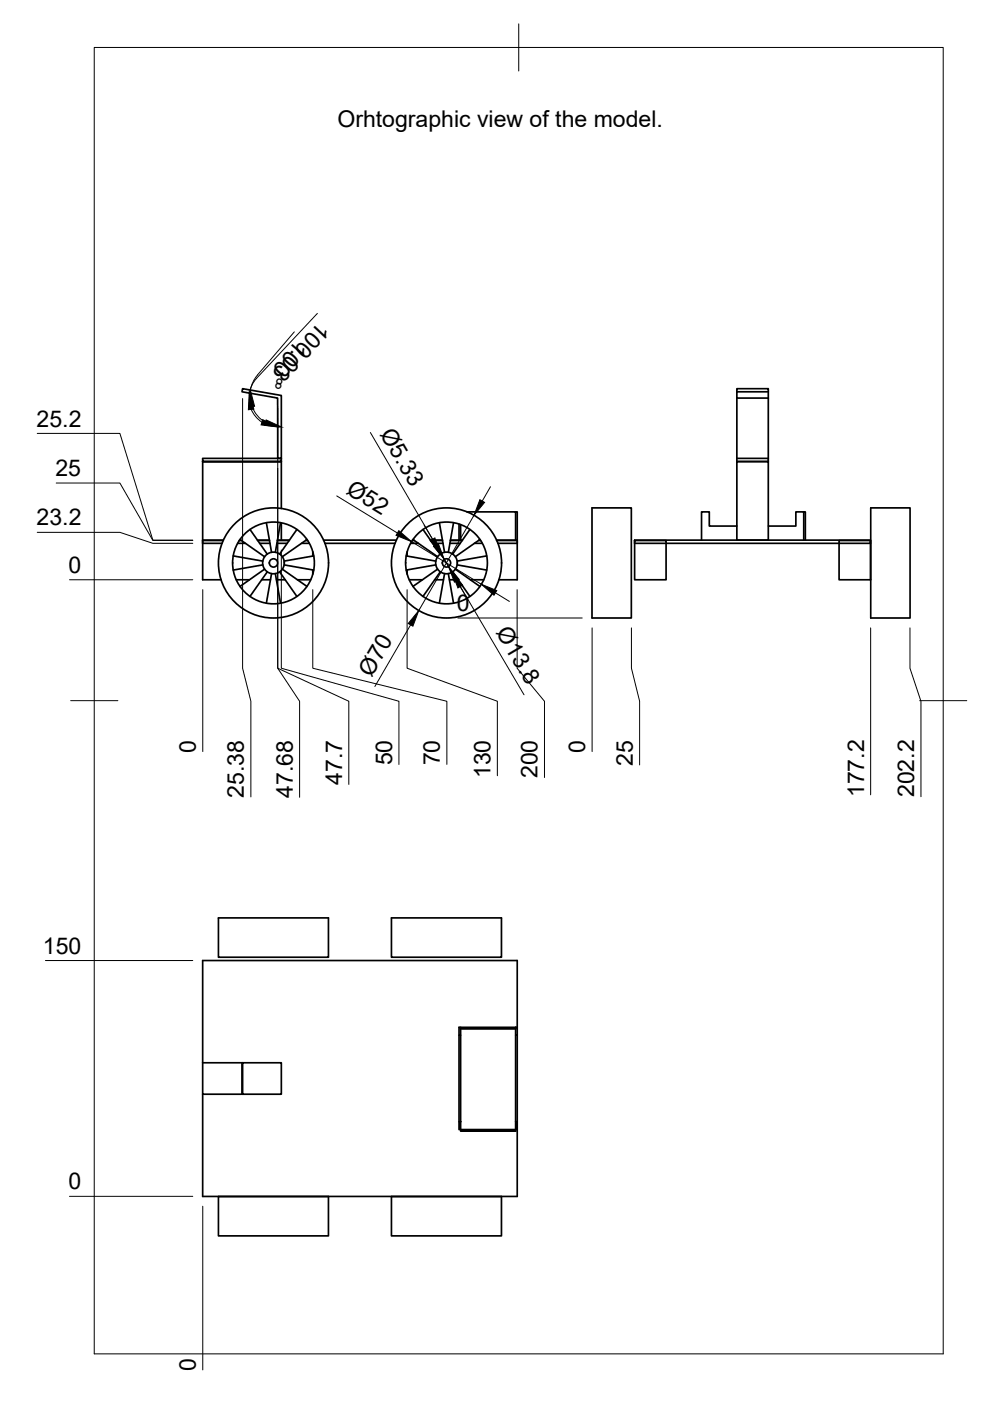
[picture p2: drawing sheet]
<svg xmlns="http://www.w3.org/2000/svg" width="210mm" height="297mm" viewBox="0 0 210 297" stroke-linecap="round" stroke-linejoin="round" font-family="sans-serif">
<!-- layer: Visible -->
<g fill="none" stroke="#000" stroke-width=".36">
<path d="M51.4 82.4l8.2 1.4v13.4h-.7v-12.8l-7.6-1.3zM156.2 97.9h6.7v16.6h-6.7zM156.2 84.4v13.5h6.7v-.7h-6.7M156.2 82.4h6.7v.7h-6.7zM156.2 83.1v1.3h6.7v12.8M162.9 83.1v1.3M43 115.2h4.1M43 114.5h4.3M43 114.6h4.3M49.4 117.9l6.3 1.1M50.4 115.2h1.6M50.7 114.6h.5"/>
<path d="M50.8 114.5h.3M50.9 114.4l5.2 3.6M53 112.3l3.7 5.2M54.6 114.5h2.5M54.6 114.6h2.5M55.1 115.2h2.1M55.7 119.8l-6.3 1.1M56.5 110.8l1.1 6.3M58.7 115.2h2.2M58.8 114.5h2.6M58.8 114.6h2.5M59.5 110.8l-1.1 6.3"/>
<path d="M59.6 107.8v-9.9h-16.6h16.6v-.7h-16.6v25.7h3.9M59.6 110.9v3.6M60.2 119.8l6.3 1.1M62.9 112.3l-3.6 5.2M63.9 115.2h1.7M64.8 114.6h.4M64.9 114.5h.3M65.1 114.4l-5.2 3.6M66.3 117v.9M66.5 117.9l-6.3 1.1M68.6 114.5h15.4M68.9 115.2h14.9"/>
<path d="M86.1 117.9l6.3 1.1M86.3 117v.9M87.1 115.2h1.6M87.4 114.6h.4M87.5 114.5h.3M87.5 114.4l5.3 3.6M89.7 112.3l3.6 5.2M91.3 114.5h2.5M91.3 114.6h2.5M91.7 115.2h2.2M92.4 119.8l-6.3 1.1M93.2 110.8l1.1 6.3"/>
<path d="M95.4 115.2h2.2M95.5 114.5h2.5M95.5 114.6h2.5M96.2 110.8l-1.1 6.3M96.9 119.8l6.3 1.1M97.3 111.1v3.4M97.7 111.2v3.3M99 108.5h10.3v6M99.6 112.3l-3.6 5.2M100.6 115.2h1.7M101.5 114.6h.4M101.6 114.5h.3"/>
<path d="M101.7 114.4l-5.2 3.6M103.2 117.9l-6.3 1.1M105.3 114.5h4.4M105.3 114.6h4.4M105.6 115.2h4.1M109.3 108.5h.4v6M109.7 114.5v8.4h-3.9M125.5 107.7h8.4v23.3h-8.4zM134.6 114.5h50v.7h-50zM134.6 114.6h6.6v8.3h-6.6zM156.2 111.5h-5.8v-3h-1.7v6M162.9 111.5h5.8v-3h1.7v6"/>
<path d="M170.4 108.5h.4v6M177.9 114.6h6.7v8.3h-6.7zM184.6 107.7h8.4v23.3h-8.4zM50.1 122.9h2.8M55.5 122.9h1.8M56.1 120.7l-5.2 3.6M56.7 121.2l-3.7 5.3M57.6 121.6l-1.1 6.3M58.4 121.6l1.1 6.3M58.6 122.9h1.9M59.3 121.2l3.6 5.3M59.9 120.7l5.2 3.6"/>
<path d="M63.1 122.9h2.8M66.3 120.8v.9M86.3 120.8v.9M86.8 122.9h2.8M92.2 122.9h1.8M92.8 120.7l-5.3 3.6M93.3 121.2l-3.6 5.3M94.3 121.6l-1.1 6.3M95.1 121.6l1.1 6.3M95.3 122.9h1.9M96 121.2l3.6 5.3M96.5 120.7l5.2 3.6"/>
<path d="M99.8 122.9h2.8M46.3 194.6h23.3v8.4h-23.3zM83 194.6h23.3v8.4h-23.3zM97.3 219.5v18.3M97.7 219.5v-1.7h-.4v1.7h.4v18.3M97.7 217.8h11.6v.4h-11.6zM109.3 219.5v18.3M109.7 219.5v-1.7h-.4v1.7h.4v18.3M109.7 217.8v-14.1h-66.7v21.6M43 225.3v6.7h8.3M43 232v21.7h66.7v-14.2M43 225.3h8.3"/>
<path d="M51.3 232h.1M51.4 225.3h8.2v6.7h-8.2zM51.4 225.3h-.1v6.7M97.3 237.8h.4v1.7h-.4zM97.7 239.5h11.6v.3h-11.6zM109.3 237.8h.4v1.7h-.4zM46.3 253.7h23.3v8.3h-23.3zM83 253.7h23.3v8.3h-23.3z"/>
<circle cx="58" cy="119.4" r="11.7"/>
<circle cx="58" cy="119.4" r="2.3"/>
<circle cx="58" cy="119.4" r=".88"/>
<circle cx="58" cy="119.4" r="8.7"/>
<circle cx="94.7" cy="119.4" r="11.7"/>
<circle cx="94.7" cy="119.4" r="2.3"/>
<circle cx="94.7" cy="119.4" r=".88"/>
<circle cx="94.7" cy="119.4" r="8.7"/>
</g>
<!-- layer: BORDER -->
<path d="M20 10.1h180v276.9h-180zM110 5.1v10M15 148.6h10M195 148.6h10" fill="none" stroke="#000" stroke-width=".21"/>
<!-- layer: FD_Dimensions -->
<g fill="none" stroke="#000" stroke-width=".21">
<path d="M54.6 79.5l-1 1.5-.5 1.7M62.4 70.4l-7.8 9.1M67.3 66.4l-12.9 13.8M7.9 91.9h17.5l7 22.6h8.5M51.4 84.5v57.2l1.8 7v20.3M53.3 86.8l.9 1.5 1.3 1.2M53.4 86.2l1 1.7 .8 .9 1.1 .8M54.4 80.2l-1 1.4-.5 1.7M58.9 99.3v42.4l15.1 7v17.6M58.9 86.5v55.2l4.6 7v20.3M78.5 91.7l13.9 23.9M7.9 112.9h17.5l7 2.3h8.5"/>
<path d="M11.9 102.4h13.5l7 12.2h8.5M59.6 116.6v25.1l25 7v13.4M71.4 105.1l12.9 7.9M87.2 114.8l14.8 9.1M89.9 111.3l1.8 3M93.5 117.4l2.3 3.9M94.2 118.6l.9 1.5M100.5 109.2l-11.7 20.2M104 103.2l-1.7 3M14.7 122.9h26.2M43 125v34.3M66.3 125v16.7l28.4 7v13.4"/>
<path d="M86.3 125v16.7l19.2 7v15.8M87.1 132.5l-7.6 13M96.9 123.2l1.7 3M97.1 131h26.3M97.6 124.4l13.5 22.9M105 125.7l3 1.8M109.6 125v16.7l5.8 7v16.2M125.5 133.1v26.2M133.9 133.1v8.6l1.7 7v13.5M184.6 133.1v35.4M192.9 133.1v8.6l2.4 7v20.2M9.6 203.7h31.3"/>
<path d="M14.7 253.6h26.2M43 255.7v34.8"/>
</g>
<path d="M52.8 83.3l1 3.4-1.1 .2zM53.1 82.7l.9 3.4-1.2 .1zM55.7 89l3.2 1.5-3.5-.4zM56.4 89l3.2 1.5-3.5-.3zM84.6 112.5l2.6 2.3-3.2-1.3zM91.2 114.6l1-.5 1.3 3.3zM91.9 115.9l1-.6 1.3 3.3zM101.7 105.9l1 .6-2.2 2.7zM88.8 129.4l-1.3 3.4-.9-.6zM95.1 120.1l2.3 2.8-1 .5zM95.8 121.3l2.3 2.8-1 .6zM102 123.9l3.3 1.3-.6 1z" fill="#000" stroke="#000" stroke-width=".21"/>
<g font-size="4.9">
<text x="71.5" y="27">Orhtographic view of the model.</text>
<text x="62.9" y="72" transform="rotate(130 62.9 72)">100°</text>
<text x="67.8" y="68.1" transform="rotate(133 67.8 68.1)">100.03°</text>
<text x="7.8" y="90.4">25.2</text>
<text x="80.5" y="92" transform="rotate(60 80.5 92)">Ø5.33</text>
<text x="11.8" y="101">25</text>
<text x="73.2" y="104.5" transform="rotate(31 73.2 104.5)">Ø52</text>
<text x="7.8" y="111.4">23.2</text>
<text x="14.5" y="121.5">0</text>
<text x="96.9" y="129.6">0</text>
<text x="105.1" y="134" transform="rotate(60 105.1 134)">Ø13.8</text>
<text x="78.7" y="143.7" transform="rotate(-60 78.7 143.7)">Ø70</text>
<text x="41.5" y="159.6" transform="rotate(-90 41.5 159.6)">0</text>
<text x="124.1" y="159.6" transform="rotate(-90 124.1 159.6)">0</text>
<text x="72.6" y="166.4" transform="rotate(-90 72.6 166.4)">47.7</text>
<text x="83.1" y="162.3" transform="rotate(-90 83.1 162.3)">50</text>
<text x="93.3" y="162.3" transform="rotate(-90 93.3 162.3)">70</text>
<text x="104" y="165" transform="rotate(-90 104 165)">130</text>
<text x="114" y="165" transform="rotate(-90 114 165)">200</text>
<text x="134.2" y="162.3" transform="rotate(-90 134.2 162.3)">25</text>
<text x="51.7" y="169.1" transform="rotate(-90 51.7 169.1)">25.38</text>
<text x="62.1" y="169.1" transform="rotate(-90 62.1 169.1)">47.68</text>
<text x="183.2" y="169" transform="rotate(-90 183.2 169)">177.2</text>
<text x="193.8" y="169" transform="rotate(-90 193.8 169)">202.2</text>
<text x="9.1" y="202.2">150</text>
<text x="14.5" y="252.2">0</text>
<text x="41.5" y="290.6" transform="rotate(-90 41.5 290.6)">0</text>
</g>
</svg>
